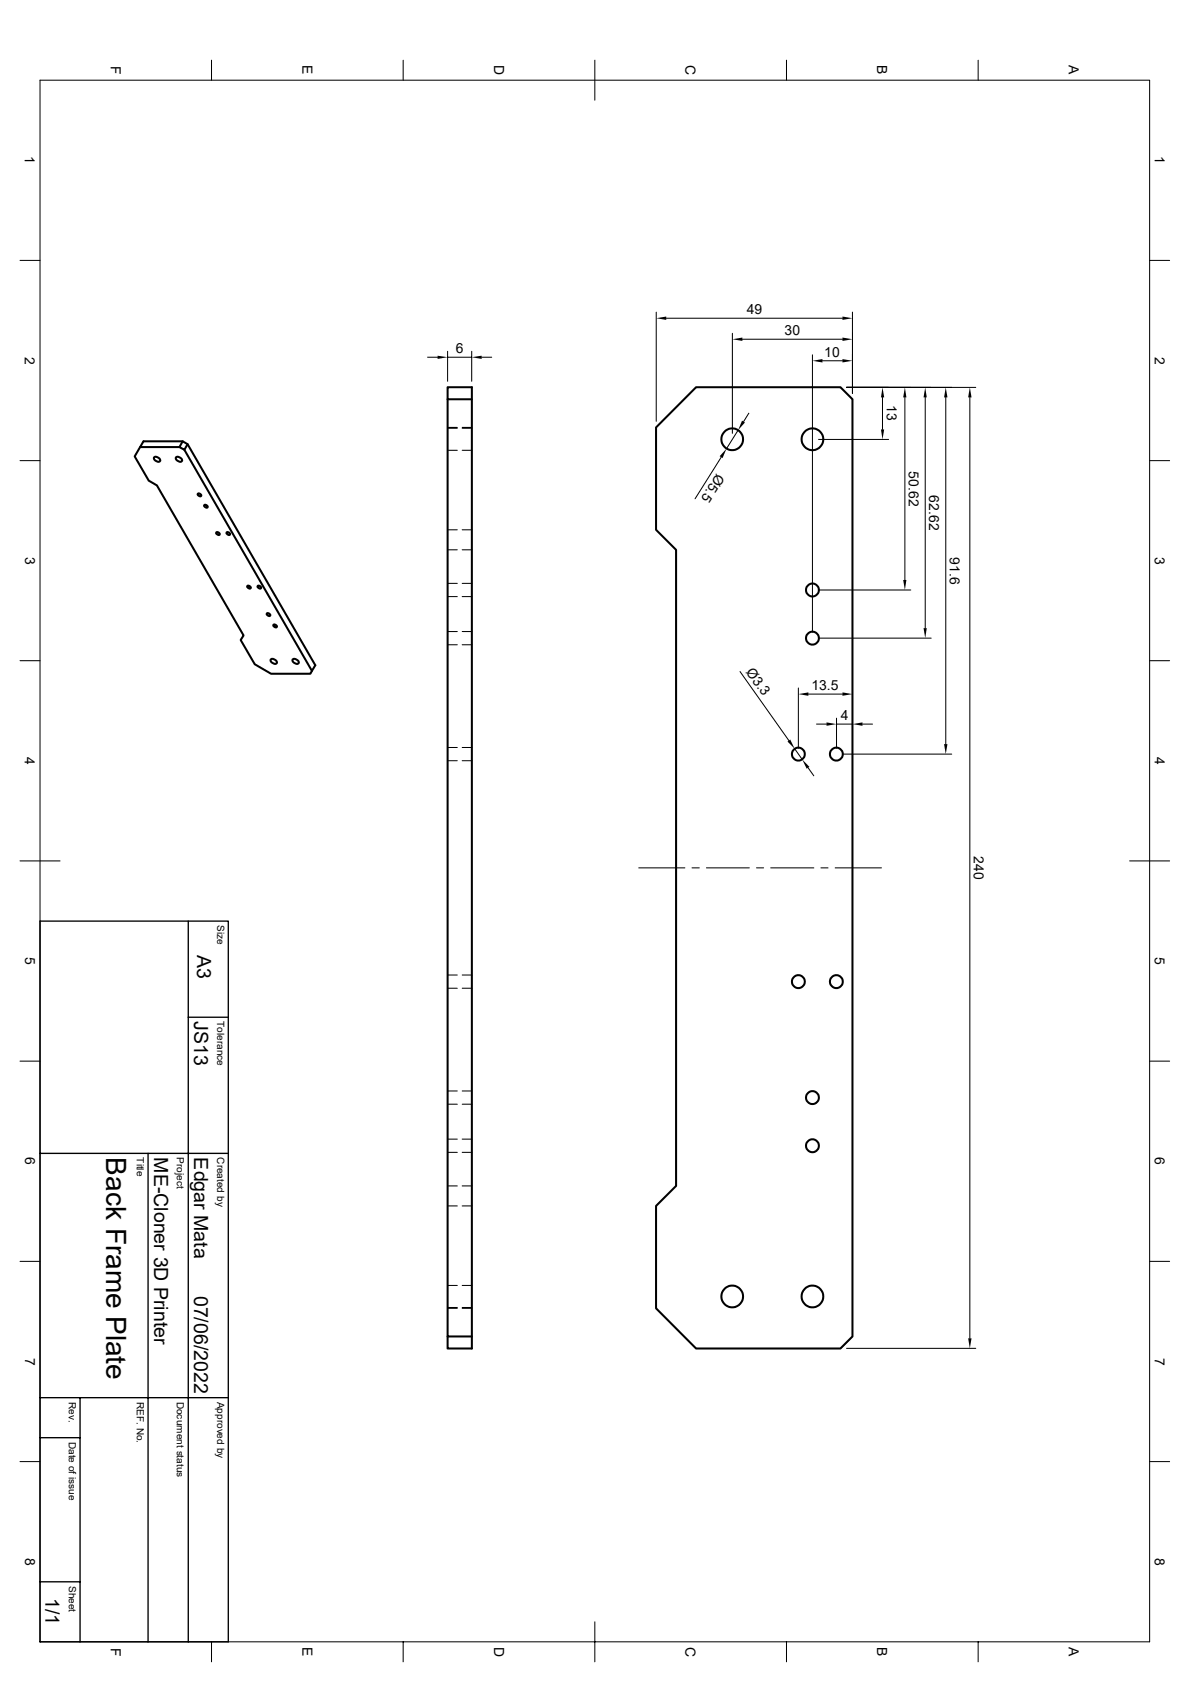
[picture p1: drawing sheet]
<svg xmlns="http://www.w3.org/2000/svg" width="297mm" height="420mm" viewBox="0 0 297 420" stroke-linecap="round" stroke-linejoin="round" font-family="sans-serif">
<g fill="none" stroke="#000" stroke-width=".51">
<path d="M111.7 99.7v234h6.1M117.8 99.7h-6.1v-3h6.1v240h-6.1v-3M173.7 96.7h36.1l3 3v234l-3 3h-36.1l-10-10v-25.6l5-5v-158.8l-5-5v-25.6zM35 111.6h9.8M38.4 114.2a1.06 1.06 0 0 1 1.6 .9 1.02 1.02 0 0 1-1.6-.9zM43.9 114.2a1.06 1.06 0 0 1 1.5 .9 1.02 1.02 0 0 1-1.5-.9zM45.6 110.2l-.8 1.4 1.2 .7 .8-1.4M46 112.3l31.9 55.2 .8-1.4-31.9-55.2-1.2-.7h-9.8l-2.2 3.8 3.5 6 2.1 1.2 21.6 37.5-.7 1.1 3.5 6.1 4 2.3h9.9l.4-.7M49.4 123.2a.52 .52 0 0 1 .6 .1 .52 .52 0 0 1 .1 .6 .52 .52 0 0 1-.5-.1 .52 .52 0 0 1-.2-.6zM51.1 126.1a.52 .52 0 0 1 .5 .1 .52 .52 0 0 1 .1 .5 .52 .52 0 0 1-.5-.1 .52 .52 0 0 1-.1-.5zM54.1 132.9a.52 .52 0 0 1 .5 .1 .52 .52 0 0 1 .1 .6 .52 .52 0 0 1-.5-.2 .52 .52 0 0 1-.1-.5zM56.6 132.9a.52 .52 0 0 1 .6 .1 .52 .52 0 0 1 .1 .6 .52 .52 0 0 1-.5-.2 .52 .52 0 0 1-.2-.5z"/>
<path d="M61.8 146.3a.52 .52 0 0 1 .6 .1 .52 .52 0 0 1 .1 .5 .52 .52 0 0 1-.6-.1 .52 .52 0 0 1-.1-.5zM64.4 146.3a.52 .52 0 0 1 .5 .1 .52 .52 0 0 1 .2 .5 .52 .52 0 0 1-.6-.1 .52 .52 0 0 1-.1-.5zM66.7 153.1a.52 .52 0 0 1 .5 .1 .52 .52 0 0 1 .2 .6 .52 .52 0 0 1-.6-.1 .52 .52 0 0 1-.1-.6zM68.3 156a.52 .52 0 0 1 .6 .1 .52 .52 0 0 1 .1 .5 .52 .52 0 0 1-.6-.1 .52 .52 0 0 1-.1-.5zM67.6 164.7a1.06 1.06 0 0 1 1.5 .9 1.02 1.02 0 0 1-1.5-.9zM73 164.7a1.06 1.06 0 0 1 1.5 .9 1.02 1.02 0 0 1-1.5-.9z"/>
<circle cx="182.8" cy="109.7" r="2.71"/>
<circle cx="202.8" cy="109.7" r="2.71"/>
<circle cx="202.8" cy="147.3" r="1.61"/>
<circle cx="202.8" cy="159.3" r="1.61"/>
<circle cx="199.3" cy="188.3" r="1.61"/>
<circle cx="208.7" cy="188.3" r="1.61"/>
<circle cx="199.3" cy="245.1" r="1.61"/>
<circle cx="208.7" cy="245.1" r="1.61"/>
<circle cx="202.8" cy="274.1" r="1.61"/>
<circle cx="202.8" cy="286.1" r="1.61"/>
<circle cx="182.8" cy="323.7" r="2.71"/>
<circle cx="202.8" cy="323.7" r="2.71"/>
</g>
<g fill="none" stroke="#000" stroke-width=".25">
<path d="M52.8 15v5M100.6 15v5M148.5 15v10M196.3 15v5M244.1 15v5M10 20h276.9v390h-276.9zM5 65h5M163.8 77.9v27.3M166.3 79.5h44M212.8 77.9v20.3M286.9 65h5M106.7 89.2h2.5"/>
<path d="M111.7 87.7v7.5M111.7 89.2h6M117.7 87.7v7.5M120.2 89.2h2.5M182.8 83.2v25M185.3 84.7h25M202.8 88.6v69.2M205.3 90.1h5M211.3 96.7h32.2M220.3 99.2v8M225.8 99.2v45.6M230.9 99.2v57.6"/>
<path d="M236.1 99.2v86.6M242.1 99.2v235M5 115h5M111.7 106.7h2.4M111.7 112.4h2.4M111.7 106.9h2.4M115.4 106.7h2.4M115.4 112.4h2.4M115.4 106.9h2.4M180 114.2l-6.5 10.3M184.2 107.4l-2.9 4.7M186.9 103.2l-1.3 2.1"/>
<path d="M204.3 109.7h17.5M286.9 115h5M111.7 137.3h2.4M111.7 132.3h2.4M115.4 137.3h2.4M115.4 132.3h2.4M111.7 157.7h2.4M111.7 149h2.4M111.7 145.7h2.4M115.4 157.7h2.4M115.4 149h2.4M115.4 145.7h2.4"/>
<path d="M204.3 147.3h23M204.3 159.3h28.1M5 165h5M111.7 161h2.4M115.4 161h2.4M184.7 167.7l12.2 17.2M199.3 171.8v15M201.8 173.3h8.5M208.8 179.3v7.5M212.8 171.8v1M286.9 165h5M111.7 189.9h2.4"/>
<path d="M111.7 186.6h2.4M115.4 189.9h2.4M115.4 186.6h2.4M198.3 186.9l1.9 2.8M201.7 191.7l1.4 2M203.8 180.8h2.5M208.8 180.8h4M210.3 188.3h27.2M212.8 180.2v2.1M215.3 180.8h2.5M5 215h10M159.4 216.7h11.5"/>
<path d="M172.7 216.7h1.8M176.3 216.7h10.7M188.8 216.7h1.8M192.4 216.7h10.7M204.9 216.7h1.8M208.4 216.7h11.6M281.9 215h10M111.7 246.8h2.4M111.7 243.5h2.4M115.4 246.8h2.4M115.4 243.5h2.4M5 265h5"/>
<path d="M111.7 275.7h2.4M111.7 272.4h2.4M115.4 275.7h2.4M115.4 272.4h2.4M286.9 265h5M111.7 296.1h2.4M111.7 287.7h2.4M111.7 284.4h2.4M115.4 296.1h2.4M115.4 287.7h2.4M115.4 284.4h2.4M5 315h5"/>
<path d="M111.7 301.1h2.4M115.4 301.1h2.4M286.9 315h5M111.7 326.7h2.4M111.7 326.5h2.4M111.7 321h2.4M115.4 326.7h2.4M115.4 326.5h2.4M115.4 321h2.4M211.3 336.7h32.2M5 365h5M286.9 365h5"/>
<path d="M52.8 410v5M100.6 410v5M148.5 405v10M196.3 410v5M244.1 410v5"/>
</g>
<path d="M10 230h47v180h-47zM47 230v180M47 254h10M10 288h47M37 288v122M10 359h10M10 349h47M20 349v61M10 395h10" fill="none" stroke="#000" stroke-width=".34"/>
<g fill="#000">
<path d="M163.8 79.5l2.5-.5v.9zM210.3 79l2.5 .5-2.5 .4zM109.2 88.8l2.5 .4-2.5 .4zM117.7 89.2l2.5-.4v.8zM182.8 84.7l2.5-.4v.8zM202.8 90.1l2.5-.4v.8zM210.3 89.7l2.5 .4-2.5 .4zM210.3 84.3l2.5 .4-2.5 .4zM220.3 96.7l.4 2.5h-.8zM225.8 96.7l.4 2.5h-.8zM230.9 96.7l.4 2.5h-.8zM236.1 96.7l.4 2.5h-.9z"/>
<path d="M242.1 96.7l.4 2.5h-.9zM181.3 112.1l-1 2.3-.7-.5zM185.2 105l.7 .5-1.7 1.9zM219.9 107.2h.8l-.4 2.5zM225.4 144.8h.8l-.4 2.5zM230.5 156.8h.8l-.4 2.5zM199.3 173.3l2.5-.4v.8zM210.3 172.9l2.5 .4-2.5 .4zM196.6 185.2l.6-.5 1.1 2.2zM200.2 189.7l1.8 1.8-.7 .4zM206.3 180.4l2.5 .4-2.5 .4zM212.8 180.8l2.5-.4v.8z"/>
<path d="M235.6 185.8h.9l-.4 2.5zM241.6 334.2h.9l-.4 2.5z"/>
</g>
<text font-size="7" x="26.5" y="289" transform="rotate(90 26.5 289)">Back Frame Plate</text>
<g font-size="4.9">
<text x="49.2" y="238.3" transform="rotate(90 49.2 238.3)">A3</text>
<text x="48.5" y="255" transform="rotate(90 48.5 255)">JS13</text>
<text x="38.5" y="289" transform="rotate(90 38.5 289)">ME-Cloner 3D Printer</text>
<text x="48.5" y="289" transform="rotate(90 48.5 289)">Edgar Mata</text>
<text x="48.5" y="323.5" transform="rotate(90 48.5 323.5)">07/06/2022</text>
<text x="11.3" y="399.1" transform="rotate(90 11.3 399.1)">1/1</text>
</g>
<g font-size="3.5">
<text x="27.6" y="16.4" transform="rotate(90 27.6 16.4)">F</text>
<text x="75.5" y="16.3" transform="rotate(90 75.5 16.3)">E</text>
<text x="123.3" y="16.3" transform="rotate(90 123.3 16.3)">D</text>
<text x="171.1" y="16.3" transform="rotate(90 171.1 16.3)">C</text>
<text x="218.9" y="16.3" transform="rotate(90 218.9 16.3)">B</text>
<text x="266.8" y="16.3" transform="rotate(90 266.8 16.3)">A</text>
<text x="6.2" y="39" transform="rotate(90 6.2 39)">1</text>
<text x="288.2" y="39" transform="rotate(90 288.2 39)">1</text>
<text x="186.4" y="78.4">49</text>
<text x="195.8" y="83.7">30</text>
<text x="6.2" y="89" transform="rotate(90 6.2 89)">2</text>
<text x="113.8" y="88.2">6</text>
<text x="205.7" y="89.1">10</text>
<text x="288.2" y="89" transform="rotate(90 288.2 89)">2</text>
<text x="221.3" y="101.2" transform="rotate(90 221.3 101.2)">13</text>
<text x="178.9" y="118" transform="rotate(122 178.9 118)">Ø5.5</text>
<text x="226.9" y="117.7" transform="rotate(90 226.9 117.7)">50.62</text>
<text x="231.9" y="123.7" transform="rotate(90 231.9 123.7)">62.62</text>
<text x="6.3" y="139" transform="rotate(90 6.3 139)">3</text>
<text x="237.1" y="139.1" transform="rotate(90 237.1 139.1)">91.6</text>
<text x="288.2" y="139" transform="rotate(90 288.2 139)">3</text>
<text x="186.1" y="167.7" transform="rotate(55 186.1 167.7)">Ø3.3</text>
<text x="202.5" y="172.3">13.5</text>
<text x="209.9" y="179.8">4</text>
<text x="6.2" y="189" transform="rotate(90 6.2 189)">4</text>
<text x="288.2" y="189" transform="rotate(90 288.2 189)">4</text>
<text x="243.1" y="213.8" transform="rotate(90 243.1 213.8)">240</text>
<text x="6.3" y="239" transform="rotate(90 6.3 239)">5</text>
<text x="288.2" y="239" transform="rotate(90 288.2 239)">5</text>
<text x="6.3" y="289" transform="rotate(90 6.3 289)">6</text>
<text x="288.2" y="289" transform="rotate(90 288.2 289)">6</text>
<text x="6.3" y="339" transform="rotate(90 6.3 339)">7</text>
<text x="288.2" y="339" transform="rotate(90 288.2 339)">7</text>
<text x="6.3" y="389" transform="rotate(90 6.3 389)">8</text>
<text x="288.2" y="389" transform="rotate(90 288.2 389)">8</text>
<text x="27.6" y="411.4" transform="rotate(90 27.6 411.4)">F</text>
<text x="75.5" y="411.3" transform="rotate(90 75.5 411.3)">E</text>
<text x="123.3" y="411.2" transform="rotate(90 123.3 411.2)">D</text>
<text x="171.1" y="411.2" transform="rotate(90 171.1 411.2)">C</text>
<text x="218.9" y="411.3" transform="rotate(90 218.9 411.3)">B</text>
<text x="266.8" y="411.3" transform="rotate(90 266.8 411.3)">A</text>
</g>
<g font-size="2.5">
<text x="54.2" y="231" transform="rotate(90 54.2 231)">Size</text>
<text x="54.2" y="255" transform="rotate(90 54.2 255)">Tolerance</text>
<text x="34.2" y="289" transform="rotate(90 34.2 289)">Title</text>
<text x="44.2" y="289" transform="rotate(90 44.2 289)">Project</text>
<text x="54.2" y="289" transform="rotate(90 54.2 289)">Created by</text>
<text x="17.2" y="350" transform="rotate(90 17.2 350)">Rev.</text>
<text x="34.2" y="350" transform="rotate(90 34.2 350)">REF. No.</text>
<text x="44.2" y="350" transform="rotate(90 44.2 350)">Document status</text>
<text x="54.2" y="350" transform="rotate(90 54.2 350)">Approved by</text>
<text x="17.2" y="360" transform="rotate(90 17.2 360)">Date of issue</text>
<text x="17.2" y="396" transform="rotate(90 17.2 396)">Sheet</text>
</g>
</svg>
